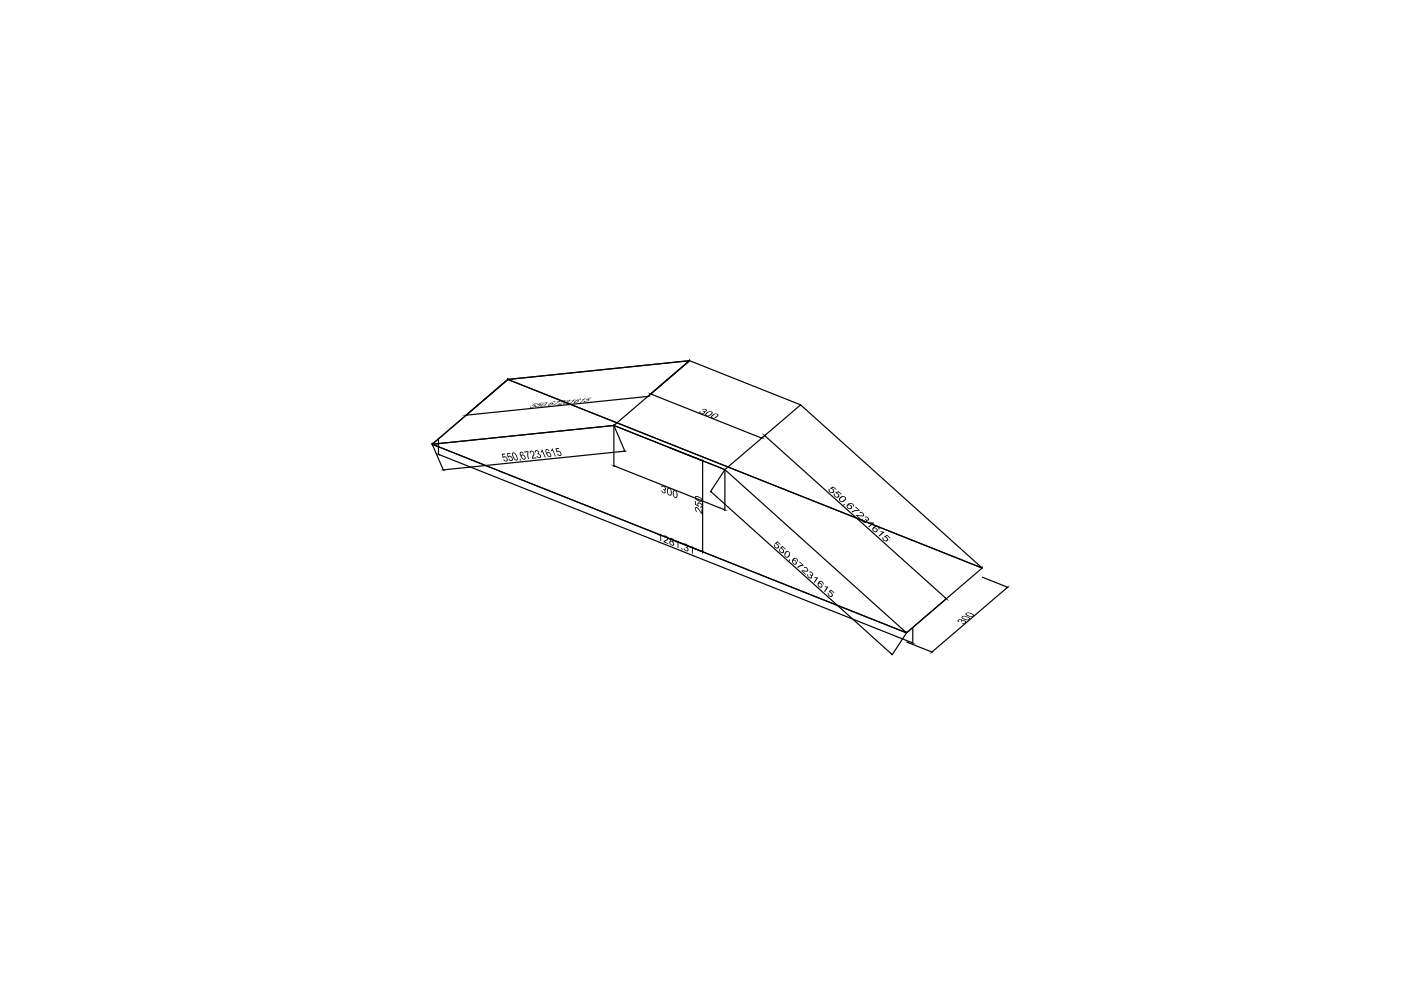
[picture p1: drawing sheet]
<svg xmlns="http://www.w3.org/2000/svg" width="297mm" height="210mm" viewBox="0 0 297 210" stroke-linecap="round" stroke-linejoin="round" font-family="sans-serif">
<!-- layer: 0 -->
<g fill="none" stroke="#000" stroke-width=".25">
<path d="M146.2 76.5l-8.9 7.6M146.2 76.5h.1M91.6 94.2l16.1-13.7 100.5 39.9-16 13.8zM91.6 94.2h.1M91.6 94.2l16.1-13.7 38.5-4-16 13.7zM91.6 94.2l38.6-4 23.5 9.4 38.5 34.6zM91.7 94.2l2.3 5.5M93 93.1v3.3M93.2 96.4l100.1 39.8M107.7 80.5l-9 7.6M107.7 80.5h.1M107.7 80.5l38.5-4 23.5 9.3 38.5 34.6z"/>
<path d="M130.2 90.2h.1M130.3 98.8l23.2 9.2M132.3 95.7l-38.2 3.9M132.5 95.8l-2.3-5.5v8.5M137.2 84.1l-38.2 3.9M138.2 83.6l23.1 9.2M149 97.9v18.9M153.7 99.6l-3.1 4.7M153.7 99.6v8.6M162.3 92.5l38.2 34.3M169.7 85.9l-16 13.6-23.5-9.3M142 114.2l7.1 2.8"/>
<path d="M150.9 104.4l38.1 34.2M192.2 134.2l-3.1 4.7M192.2 134.2h.1M192.2 136.1l5.5 2.2M193.5 133.1v3.3M200.7 126.9l-8.5 7.3M208.2 120.4h.1M208.3 122.4l5.4 2.1M213.5 124.6l-15.8 13.5"/>
</g>
<g fill="#000" stroke="#000" stroke-width=".21">
<path d="M93 96.3l.2 .1zM94 99.6h.2zM98.8 88h.2zM130.2 98.8l.1 .1zM132.3 95.6l.2 .1zM137.2 84.1h.1zM138 83.5l.2 .1zM149 97.7v.2zM161.3 92.8l.2 .1zM162.1 92.4l.2 .1zM148.9 116.8l.1 .2zM150.7 104.2l.1 .2z"/>
<path d="M153.5 108l.2 .1zM189 138.6l.2 .2zM193.3 136.2l.2 .1zM197.7 138.1l-.1 .1zM200.4 126.8l.2 .2zM213.5 124.6l.1-.1z"/>
</g>
<g fill="#000">
<path d="M187.1 113.9l.2 .2 .1 .3 .2 .2h.3l.2-.3-.7-.6 .7-.3 .7 .6-.1 .1-.6-.5-.4 .2 .5 .3 .1 .4-.2 .2-.4 .1-.5-.4zM174.9 124.3l.7 .2-.7 1.1-.2-.2 .6-.9-.4-.1zM175.7 125.5l.5-.5 .7 .6-.1 .2-.5-.5-.3 .2 .5 .4 .1 .4-.2 .2h-.4l-.4-.3-.1-.5 .4 .6 .3 .1 .2-.2-.1-.4z"/>
<path d="M142.8 104l-.2 .5 .1 .6 .3 .4 .4 .1 .3-.5-.1-.7-.3-.4zM142.9 104.2l.3-.1 .2 .3v.8l-.1 .2-.4-.3z"/>
</g>
<text font-size="2.8" x="106.8" y="97.9" transform="rotate(-6 106.8 97.9)">550,67231615</text>
<g font-size="2.6">
<text x="148.9" y="109.1" transform="rotate(-90 148.9 109.1)">250</text>
<text x="204.3" y="132.4" transform="rotate(-41 204.3 132.4)">300</text>
</g>
<g font-size="2.4">
<text x="140.1" y="102.8" transform="rotate(22 140.1 102.8)">300</text>
<text x="139.4" y="114.4" transform="rotate(22 139.4 114.4)">1281,31</text>
</g>
<g font-size="2.2">
<text x="112.1" y="86.5" transform="rotate(-6 112.1 86.5)">550,67231615</text>
<text x="148" y="87.4" transform="rotate(22 148 87.4)">300</text>
<text x="175.4" y="103.8" transform="rotate(42 175.4 103.8)">550,67231615</text>
</g>
<text font-size="2" x="163.9" y="115.6" transform="rotate(42 163.9 115.6)">550,67231615</text>
</svg>
